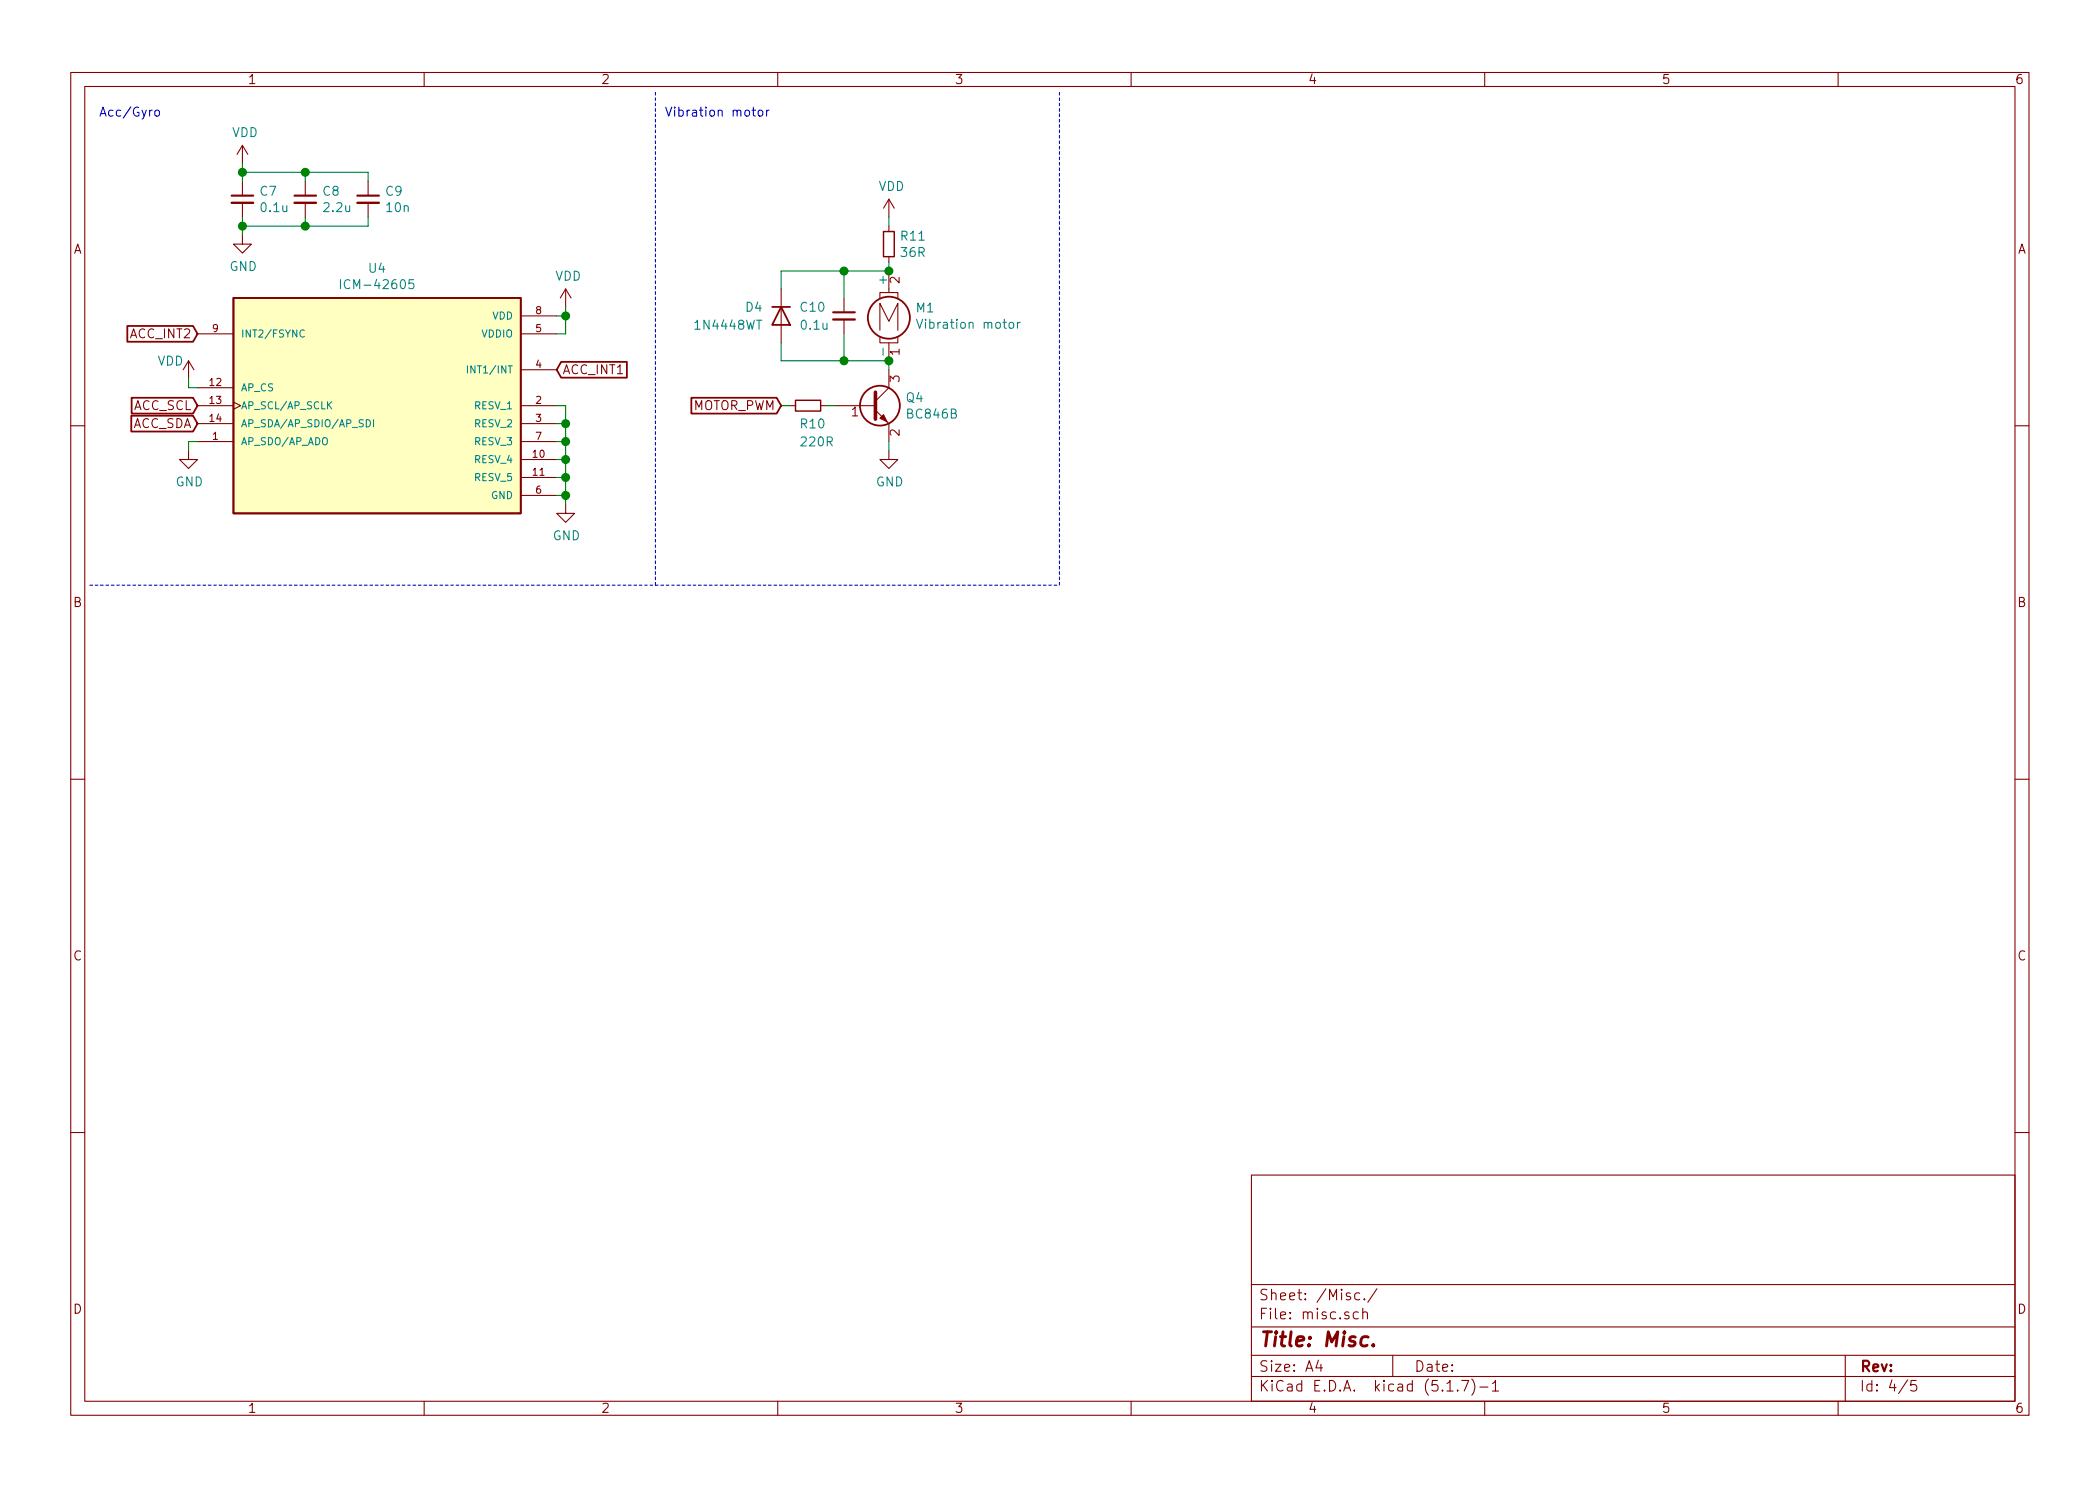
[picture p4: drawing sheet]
<svg xmlns="http://www.w3.org/2000/svg" width="297mm" height="210mm" viewBox="0 0 297 210" stroke-linecap="round" stroke-linejoin="round" font-family="sans-serif">
<g fill="none" stroke="#840000" stroke-width=".15">
<path d="M10 10.3h277v189.9h-277zM12 12.2h273v186.1h-273zM60 10.3v1.9M110 10.3v1.9M160 10.3v1.9M210 10.3v1.9M260 10.3v1.9M34.3 33.3v1.2h1.3l-1.3 1.3-1.3-1.3h1.3M34.3 20.6l-.8 1.2M34.3 20.6v2.5M34.3 25.6v2.1M34.3 28.7v2"/>
<path d="M34.3 20.6l.8 1.2M43.2 25.6v2.1M43.2 28.7v2M52.1 25.6v2.1M52.1 28.7v2M125.7 28.2v2.5M125.7 32v.8M125.7 36.3v.8M125.7 38.3v3.1M125.7 28.2l-.7 1.3M125.7 28.2l.8 1.3M26.7 51l-.8 1.3"/>
<path d="M26.7 51v2.6M26.7 51l.7 1.3M27.9 54.9h5.1M27.9 57.4h5.1M27.9 59.9h5.1M27.9 47.2h5.1M33 56.9l1 .5-1 .5M73.7 57.4h5M73.7 59.9h5M73.7 52.3h5M73.7 47.2h5M73.7 44.7h5"/>
<path d="M80 40.9l-.8 1.3M80 40.9v2.5M80 40.9l.8 1.3M110.5 40.9v7.6M111.8 57.4h.7M116.1 57.4h.7M118.1 57.4h5.7M119.4 42.2v2M119.4 45.2v2M123.8 58l1.9 1.9v2.6M124.5 47.7v.8h2.5v-.8M124.5 42.2v-.8h2.5v.8"/>
<path d="M124.5 46.7v-3.8l1.2 2.6 1.3-2.6v3.8M125.7 48.5v2.5M125.7 52.3v2.6l-1.9 1.9M10 60.2h2M26.7 63.7v1.3h1.2l-1.2 1.3-1.3-1.3h1.3M27.9 62.5h5.1M73.7 62.5h5M73.7 65h5M73.7 67.6h5M73.7 70.1h5M80 71.4v1.2h1.3l-1.3 1.3-1.3-1.3h1.3M125.7 63.7v1.3h1.3l-1.3 1.3-1.2-1.3h1.2"/>
<path d="M285 60.2h2M10 110.3h2M285 110.3h2M10 160.2h2M177 166.3h108v32h-108zM285 160.2h2M60 198.3v1.9M110 198.3v1.9M160 198.3v1.9M177 194.8h108M177 191.8h108M177 187.8h108"/>
<path d="M177 181.8h108M186.5 192.5l-.4 1h1M186.8 193v1M192.1 185.7a.48 .48 0 0 0-.6 0l-.1 .2 .1 .6a.48 .48 0 0 0 .6 0M192.3 183a.5 .5 0 0 0-.6 .1l-.1 .5a.47 .47 0 0 0 .6 .3l.1-.1M192.8 185.7a.41 .41 0 0 1 .6 .1v.8M192.8 185.1v1.5M193 183.8h.1l-.1 .1-.1-.1h.1v.1M194.8 182.3l-1.3 2M197 191.8v3M204.7 196.8h.8M206.2 196.7v.1l-.1-.1h.1v.1"/>
<path d="M206.8 195.3h.9l-.6 1.5M208.2 195.1a1.71 1.71 0 0 1 0 2.3M209.3 196.3h1.2M210 198.3v1.9M211.1 195.8l.3-.3 .1-.2v1.5M211.1 196.8h.9M260 198.3v1.9M261 191.8v6.5M269.8 195.2l-1.2 2M271 195.3h-.7v.7a.62 .62 0 0 1 .7 0l.1 .2-.1 .5-.2 .1h-.3l-.2-.1"/>
</g>
<path d="M193.5 189.2a.68 .68 0 0 0-1 .3v.6l.1 .2 .2 .1 .6-.1M194.3 190.3l-.1 .1-.1-.1h.2l-.1 .1" fill="none" stroke="#840000" stroke-width=".41"/>
<path d="M125 32.8h1.5v3.5h-1.5zM112.5 56.6h3.6v1.6h-3.6z" fill="none" stroke="#840000" stroke-width=".2"/>
<g fill="none" stroke="#840000" stroke-width=".25">
<path d="M18 46.1h9.3l.6 1.1-.6 1.2h-9.3zM18.6 58.8h8.7l.6 1.1-.6 1.2h-8.7zM18.6 56.3h8.7l.6 1.1-.6 1.1h-8.7zM33 42.2h40.7v30.4h-40.7zM79.4 51.2h9.3v2.2h-9.3l-.7-1.1zM97.8 56.3h12.1l.6 1.1-.6 1.1h-12.1zM109.2 43.4h2.6M110.5 43.4l1.3 2.6h-2.6z"/>
<circle cx="124.5" cy="57.4" r="2.82"/>
<circle cx="125.7" cy="45" r="2.97"/>
</g>
<path d="M48.2 39.6v1.2M58.5 39.6h-.6l-.1 .6 .2-.1h.4l.1 .2v.4l-.2 .1h-.3l-.2-.1M43.1 46.8a.47 .47 0 0 0-.7 .4 .47 .47 0 0 0 .6 .4h.1M46.5 57.3l.4 .6M46.9 56.8l-.6 .6M51.8 59.4a.51 .51 0 0 1 .6 .5 .51 .51 0 0 1-.6 .5zM52.8 59.4v1M66.1 51.8v1M129.6 45.2l.5 1.3 .4-1.3M142.8 45.7l.3-.1 .2 .1 .1 .5-.1 .2-.3 .1-.2-.2-.1-.5zM143.9 45.6v.9M144.3 45.6l-.3 .1-.1 .1" fill="none" stroke="#008484" stroke-width=".15"/>
<path d="M32.8 28.7h3M41.7 28.7h3M50.5 28.7h3.1M117.9 45.2h3" fill="none" stroke="#840000" stroke-width=".33"/>
<path d="M32.8 27.7h3M41.7 27.7h3M50.5 27.7h3.1M117.9 44.2h3" fill="none" stroke="#840000" stroke-width=".3"/>
<path d="M33 42.2h40.7v30.4h-40.7z" fill="#ffffc2" stroke="#ffffc2" stroke-width=".14"/>
<path d="M123.8 55.5v3.8" fill="none" stroke="#840000" stroke-width=".51"/>
<path d="M125 58.7l.5 1-1-.5z" fill="#840000" stroke="#840000" stroke-width=".15"/>
<path d="M12.7 82.8h137.2M92.7 82.8v-69.9M149.9 82.8v-69.9" fill="none" stroke="#0000c2" stroke-width=".15" stroke-dasharray=".4 .4"/>
<g fill="none" stroke="#008400" stroke-width=".15">
<path d="M34.3 23.1v2.5M34.3 30.7v2.6M34.3 24.4h17.8v1.2M43.2 24.4v1.2M43.2 30.7v1.3M52.1 30.7v1.3h-17.8M119.4 38.3v3.9M125.7 37.1v1.2h-15.2v2.6M125.7 30.7v1.3M26.7 53.6v1.3h1.2M78.7 57.4h1.3v14M78.7 44.7h1.3"/>
<path d="M78.7 59.9h1.3M80 43.4v3.8h-1.3M110.5 48.5v2.5h15.2v1.3M110.5 57.4h1.3M116.8 57.4h1.3M119.4 47.2v3.8M27.9 62.5h-1.2v1.2M78.7 62.5h1.3M78.7 70.1h1.3M78.7 65h1.3M78.7 67.6h1.3M125.7 62.5v1.2"/>
</g>
<path d="M22 15.6h.3l.3 .2v.4l-.3 .2h-.3l-.1-.2v-.4zM106.4 15.6h.5M106.6 15.2v1.1v.1h.3M107.3 15.6h.3l.3 .2v.4l-.1 .2h-.3l-.2-.1-.1-.5zM108.4 15.6v.8M108.8 15.6h-.2l-.2 .2" fill="none" stroke="#0000c2" stroke-width=".15"/>
<g fill="#008400" stroke="#008400" stroke-width=".25">
<circle cx="119.4" cy="38.3" r=".51"/>
<circle cx="80" cy="44.7" r=".51"/>
<circle cx="119.4" cy="51" r=".51"/>
<circle cx="80" cy="67.6" r=".51"/>
<circle cx="125.7" cy="51" r=".51"/>
<circle cx="125.7" cy="38.3" r=".51"/>
<circle cx="80" cy="65" r=".51"/>
<circle cx="34.3" cy="24.4" r=".51"/>
<circle cx="34.3" cy="32" r=".51"/>
<circle cx="80" cy="62.5" r=".51"/>
<circle cx="43.2" cy="32" r=".51"/>
<circle cx="80" cy="70.1" r=".51"/>
<circle cx="43.2" cy="24.4" r=".51"/>
<circle cx="80" cy="59.9" r=".51"/>
</g>
<text font-size="2.8" fill="#840000" x="178" y="190.5">Title: Misc.</text>
<g font-size="2.1" fill="#840000">
<text x="178" y="184">Sheet: /Misc./</text>
<text x="178" y="186.7">File: misc.sch</text>
<text x="178" y="196.9">KiCad E.D.A. kicad (5.1.7)-1</text>
<text x="178" y="194.1">Size: A4</text>
<text x="200" y="194.1">Date:</text>
<text x="263" y="194.1">Rev:</text>
<text x="263" y="196.9">Id: 4/5</text>
</g>
<g font-size="1.8" fill="#840000">
<text x="35" y="11.9">1</text>
<text x="85" y="11.9">2</text>
<text x="135" y="11.9">3</text>
<text x="185" y="11.9">4</text>
<text x="235" y="11.9">5</text>
<text x="285" y="11.9">6</text>
<text x="10.4" y="35.9">A</text>
<text x="285.4" y="35.9">A</text>
<text x="127.3" y="40.1" transform="rotate(-90 127.3 40.1)">2</text>
<text x="18.5" y="47.9">ACC_INT2</text>
<text x="79.5" y="53">ACC_INT1</text>
<text x="127.3" y="50.3" transform="rotate(-90 127.3 50.3)">1</text>
<text x="18.8" y="58">ACC_SCL</text>
<text x="97.8" y="58">MOTOR_PWM</text>
<text x="120.5" y="58.9">1</text>
<text x="127.3" y="54.1" transform="rotate(-90 127.3 54.1)">3</text>
<text x="18.6" y="60.6">ACC_SDA</text>
<text x="127.3" y="61.7" transform="rotate(-90 127.3 61.7)">2</text>
<text x="10.4" y="85.9">B</text>
<text x="285.4" y="85.9">B</text>
<text x="10.4" y="135.9">C</text>
<text x="285.4" y="135.9">C</text>
<text x="10.4" y="185.9">D</text>
<text x="285.4" y="185.9">D</text>
<text x="35" y="199.9">1</text>
<text x="85" y="199.9">2</text>
<text x="135" y="199.9">3</text>
<text x="185" y="199.9">4</text>
<text x="235" y="199.9">5</text>
<text x="285" y="199.9">6</text>
</g>
<g font-size="1.8" fill="#0000c2">
<text x="14" y="16.5">Acc/Gyro</text>
<text x="94" y="16.5">Vibration motor</text>
</g>
<g font-size="1.8" fill="#008484">
<text x="32.8" y="19.4">VDD</text>
<text x="36.8" y="27.7">C7</text>
<text x="45.7" y="27.7">C8</text>
<text x="54.6" y="27.7">C9</text>
<text x="124.3" y="27">VDD</text>
<text x="37" y="30">0.1u</text>
<text x="45.9" y="30">2.2u</text>
<text x="54.7" y="30">10n</text>
<text x="127.5" y="34.1">R11</text>
<text x="32.5" y="38.3">GND</text>
<text x="49" y="40.9">ICM-42605</text>
<text x="52.2" y="38.6">U4</text>
<text x="78.5" y="39.7">VDD</text>
<text x="125.5" y="40.1" transform="rotate(-90 125.5 40.1)">+</text>
<text x="127.5" y="36.4">36R</text>
<text x="98.5" y="46.7">1N4448WT</text>
<text x="105.5" y="44.1">D4</text>
<text x="113.3" y="44.1">C10</text>
<text x="113.4" y="46.7">0.1u</text>
<text x="129.6" y="44.2">M1</text>
<text x="130.4" y="46.5">Vibration motor</text>
<text x="22.3" y="51.7">VDD</text>
<text x="125.5" y="50.1" transform="rotate(-90 125.5 50.1)">-</text>
<text x="128.2" y="56.9">Q4</text>
<text x="128.4" y="59.2">BC846B</text>
<text x="113.3" y="60.6">R10</text>
<text x="113.4" y="63.2">220R</text>
<text x="24.8" y="68.8">GND</text>
<text x="123.9" y="68.8">GND</text>
<text x="78.2" y="76.4">GND</text>
</g>
<g font-size="1.4" fill="#840000">
<text x="30.1" y="47">9</text>
<text x="75.8" y="47">5</text>
<text x="75.8" y="44.4">8</text>
<text x="75.8" y="52.1">4</text>
<text x="29.7" y="54.6">12</text>
<text x="29.7" y="57.1">13</text>
<text x="29.7" y="59.7">14</text>
<text x="75.8" y="57.1">2</text>
<text x="75.8" y="59.7">3</text>
<text x="30.1" y="62.2">1</text>
<text x="75.4" y="64.8">10</text>
<text x="75.8" y="62.2">7</text>
<text x="75.4" y="67.3">11</text>
<text x="75.8" y="69.8">6</text>
</g>
<g font-size="1.4" fill="#008484">
<text x="34" y="47.7">INT2/FSYNC</text>
<text x="68.2" y="47.7">VDDIO</text>
<text x="69.6" y="45.2">VDD</text>
<text x="66.9" y="52.8">INT1/INT</text>
<text x="34" y="55.4">AP_CS</text>
<text x="34" y="57.9">AP_SCL/AP_SCLK</text>
<text x="67.2" y="57.9">RESV_1</text>
<text x="34" y="63">AP_SDO/AP_ADO</text>
<text x="34" y="60.4">AP_SDA/AP_SDIO/AP_SDI</text>
<text x="67.2" y="65.5">RESV_4</text>
<text x="67.2" y="60.4">RESV_2</text>
<text x="67.2" y="63">RESV_3</text>
<text x="67.2" y="68.1">RESV_5</text>
<text x="69.5" y="70.6">GND</text>
</g>
</svg>
